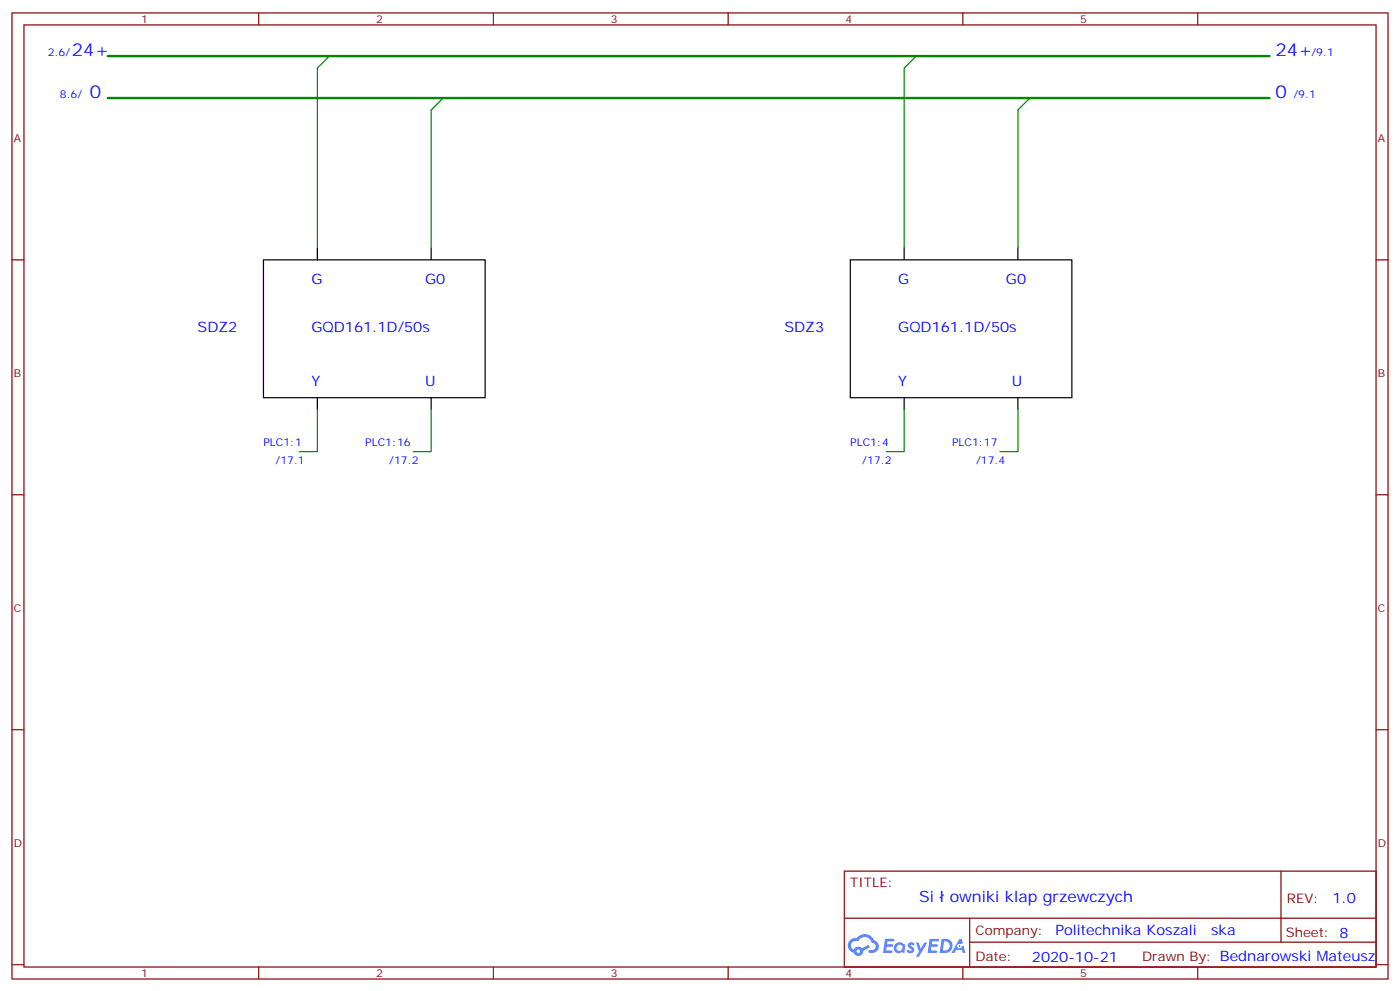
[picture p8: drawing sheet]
<svg xmlns="http://www.w3.org/2000/svg" width="412mm" height="292mm" viewBox="0 0 412 292" stroke-linecap="round" stroke-linejoin="round" font-family="sans-serif">
<g fill="none" stroke="#870000" stroke-width=".35">
<path d="M3.5 3.8h405.4v284.3h-405.4zM7.1 7.3h398.2v277.3h-398.2zM76.2 3.8v3.5M145.3 3.8v3.5M214.5 3.8v3.5M283.6 3.8v3.5M352.8 3.8v3.5M3.5 76.5h3.6M405.3 76.5h3.6M3.5 145.6h3.6M405.3 145.6h3.6M3.5 214.8h3.6"/>
<path d="M405.3 214.8h3.6M248.7 256.4h156.6v28.2h-156.6zM377.3 256.4v20.9M248.7 270.2h156.5M285.6 277.3h119.6M285.6 270.2v14.2M3.5 283.9h3.6M76.2 284.6v3.5M145.3 284.6v3.5M214.5 284.6v3.5M283.6 284.6v3.5M352.8 284.6v3.5"/>
<path d="M405.3 283.9h3.6"/>
</g>
<g fill="#5487ff">
<path d="M267.7 277.6a1.22 1.22 0 0 1 1.7 .2l-.4 .6a.47 .47 0 0 0-.3-.4 .47 .47 0 0 0-.5 .2l.1 .2a1.14 1.14 0 0 1 .8 1.8 1.14 1.14 0 0 1-1.9 0l-.2-.2 .5-.6 .7 .5a.29 .29 0 0 0 .3-.3 .29 .29 0 0 0-.2-.3 1.04 1.04 0 0 1-.6-1.7z"/>
<path d="M260.7 276.3h2.4l.3 .2-.2 .5-1.8 .1-.1 .8h1.5l.3 .4-.3 .4h-1.6l-.2 1.1h1.7l.2 .3-.2 .3-2.6 .1z"/>
<path d="M273.8 276.3h2.4l.3 .2-.1 .5-1.8 .1-.2 .8h1.6l.3 .4-.4 .4h-1.6l-.1 1.1h1.7l.2 .3-.2 .3-2.6 .1z"/>
<path d="M282.6 276.3h.7l.3 1.3-.6 .3a.69 .69 0 0 0-1 .3 .69 .69 0 0 0 .4 .9 .69 .69 0 0 0 .9-.6l.5-.2 .6 2.2h-.8l-.2-.9h-1.8l-.5 .9h-.8z"/>
<path d="M269.8 277.4h.8l.6 1.8 1.1-1.8h.9l-2.6 4.2h-.8l.9-1.5z"/>
<path d="M277.4 276.3l-.6 4.2h1.3a2.11 2.11 0 0 0 2.5-2.1 2.11 2.11 0 0 0-2.5-2.1zM278.1 277.1a1.39 1.39 0 0 1 1.7 1.4 1.39 1.39 0 0 1-1.8 1.3h-.3z"/>
<path d="M263.7 277.9a1.54 1.54 0 0 0-.1 2.2 1.54 1.54 0 0 0 2.2 .1l.6 .3 .3-2.3-.2-.3h-.4a1.49 1.49 0 0 0-2.4 0zM264 278.9a.94 .94 0 0 1 1.8 0 .94 .94 0 0 1-1.8 0z"/>
<path d="M250.4 276.7a2.18 2.18 0 0 0 1.1 3.7 1.44 1.44 0 0 0 1.6 .9 1.44 1.44 0 0 0 1.2-1.4l2-1.1-.5-.7-1.9 1a1.47 1.47 0 0 0-2.4 .4 1.39 1.39 0 0 1-.7-1.9 1.39 1.39 0 0 1 2-.5 2.12 2.12 0 0 1 2.2-1.3 2.12 2.12 0 0 1 1.9 1.7 1.14 1.14 0 0 1 1.1 1.4 1.14 1.14 0 0 1-1.7 .7 .43 .43 0 0 0-.5 .4 .43 .43 0 0 0 .4 .5 1.98 1.98 0 0 0 2.5-1.2 1.98 1.98 0 0 0-1.2-2.6 3.1 3.1 0 0 0-5.3-.6l-.9 .1zM252.3 280a.55 .55 0 0 1 1.1 0 .55 .55 0 0 1-1.1 0z"/>
<circle cx="282.6" cy="278.4" r=".26"/>
</g>
<path d="M77.6 76.5h65.3v40.6h-65.3zM93.5 73v3.5M127 73v3.5M250.5 76.5h65.2v40.6h-65.2zM266.3 73v3.5M299.9 73v3.5M93.5 117.1v3.5M127 117.1v3.5M266.3 117.1v3.5M299.9 117.1v3.5" fill="none" stroke="#000" stroke-width=".35"/>
<path d="M97 16.5l-3.5 3.5v53M269.9 16.5l-3.6 3.5v53M130.5 28.9l-3.5 3.5v40.6M303.4 28.9l-3.5 3.5v40.6M93.5 120.6v12.3h-5.3M127 120.6v12.3h-5.3M266.3 120.6v12.3h-5.2M299.9 120.6v12.3h-5.3" fill="none" stroke="#008700" stroke-width=".35"/>
<path d="M31.7 16.5h342.2M31.7 28.9h342.2" fill="none" stroke="#008700" stroke-width=".71"/>
<g font-size="5.3" fill="#00f">
<text x="21.2" y="16.5">24+</text>
<text x="375.7" y="16.5">24+</text>
<text x="26.5" y="28.9">0</text>
<text x="375.7" y="28.9">0</text>
</g>
<g font-size="4.6" fill="#00f">
<text x="270.8" y="265.4">Si</text>
<text x="279.8" y="265.4">owniki klap grzewczych</text>
</g>
<g font-size="4.2" fill="#00f">
<text x="91.7" y="83.5">G</text>
<text x="125.2" y="83.5">G0</text>
<text x="264.6" y="83.5">G</text>
<text x="296.3" y="83.5">G0</text>
<text x="58.2" y="97.6">SDZ2</text>
<text x="91.7" y="97.6">GQD161.1D/50s</text>
<text x="231.1" y="97.6">SDZ3</text>
<text x="264.6" y="97.6">GQD161.1D/50s</text>
<text x="91.7" y="113.5">Y</text>
<text x="125.2" y="113.5">U</text>
<text x="264.6" y="113.5">Y</text>
<text x="298.1" y="113.5">U</text>
<text x="392.5" y="265.7">1.0</text>
<text x="310.9" y="275.2">Politechnika Koszali</text>
<text x="356.8" y="275.2">ska</text>
<text x="304" y="283">2020-10-21</text>
</g>
<g font-size="3.9" fill="#800">
<text x="250.5" y="261">TITLE:</text>
<text x="379.1" y="265.7">REV:</text>
<text x="287.4" y="275.2">Company:</text>
<text x="378.7" y="275.8">Sheet: 8</text>
<text x="287.4" y="282.9">Date:</text>
<text x="336.4" y="282.9">Drawn By: Bednarowski Mateusz</text>
</g>
<g font-size="3.2" fill="#800">
<text x="41.6" y="6.8">1</text>
<text x="110.8" y="6.8">2</text>
<text x="179.9" y="6.8">3</text>
<text x="249.1" y="6.8">4</text>
<text x="318.2" y="6.8">5</text>
<text x="4.1" y="41.9">A</text>
<text x="405.9" y="41.9">A</text>
<text x="4.1" y="111.1">B</text>
<text x="405.9" y="111.1">B</text>
<text x="4.1" y="180.2">C</text>
<text x="405.9" y="180.2">C</text>
<text x="4.1" y="249.3">D</text>
<text x="405.9" y="249.3">D</text>
<text x="41.6" y="287.6">1</text>
<text x="110.8" y="287.6">2</text>
<text x="179.9" y="287.6">3</text>
<text x="249.1" y="287.6">4</text>
<text x="318.2" y="287.6">5</text>
</g>
<g font-size="3.2" fill="#00f">
<text x="14.1" y="16.5">2.6/</text>
<text x="386.3" y="16.5">/9.1</text>
<text x="17.6" y="28.9">8.6/</text>
<text x="381" y="28.9">/9.1</text>
<text x="77.6" y="131.2">PLC1:1</text>
<text x="107.6" y="131.2">PLC1:16</text>
<text x="250.5" y="131.2">PLC1:4</text>
<text x="280.5" y="131.2">PLC1:17</text>
<text x="81.1" y="136.5">/17.1</text>
<text x="114.7" y="136.5">/17.2</text>
<text x="254" y="136.5">/17.2</text>
<text x="287.5" y="136.5">/17.4</text>
</g>
</svg>
